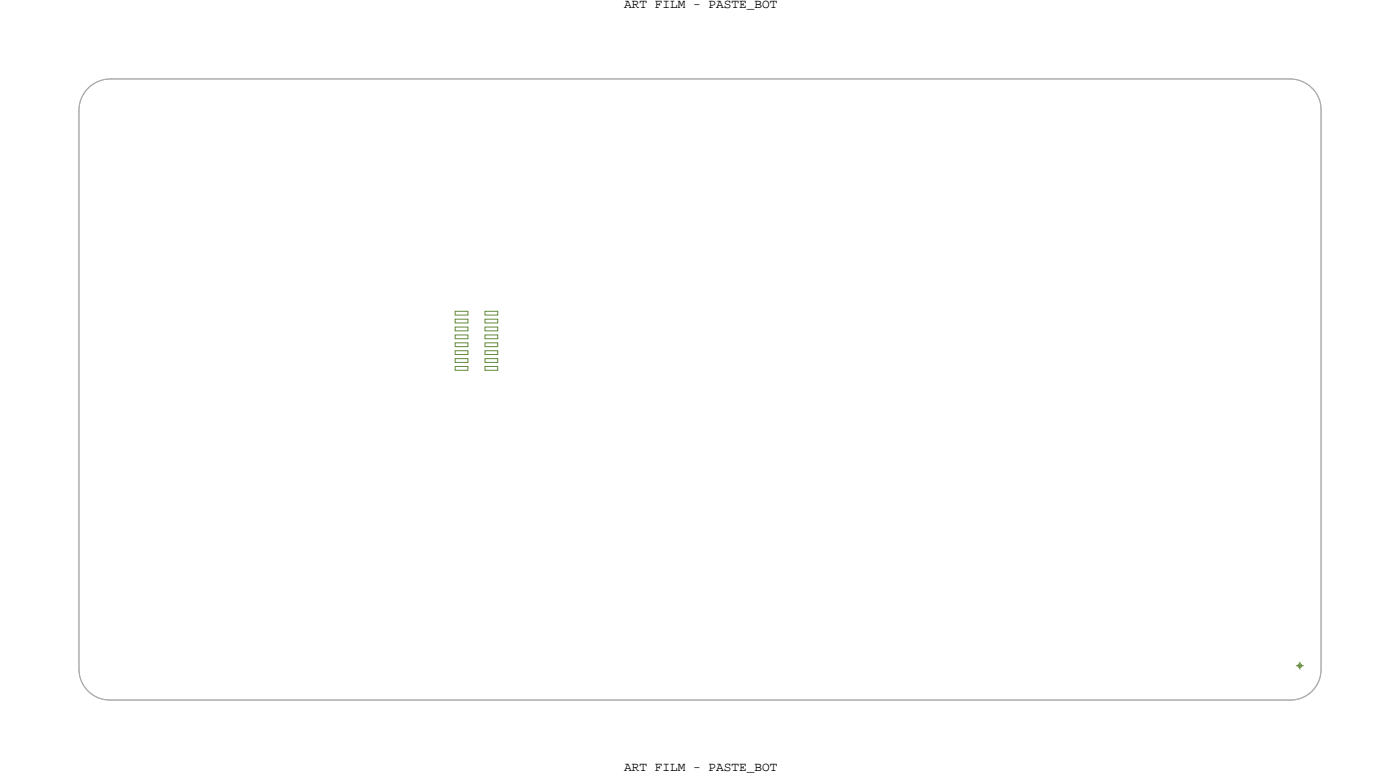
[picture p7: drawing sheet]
<svg xmlns="http://www.w3.org/2000/svg" width="225mm" height="125mm" viewBox="0 0 225 125" stroke-linecap="round" stroke-linejoin="round" font-family="sans-serif">
<!-- layer: Board Outline -->
<path d="M12.7 17.8v90zM14.1 14.3a5 5 0 0 1 3.6-1.6h190a5 5 0 0 1 5 5v90a5 5 0 0 1-5 5h-190a5 5 0 0 1-5-5v-90a5 5 0 0 1 1.4-3.4zM17.8 12.7h189.9zM17.8 12.7a5.1 5.1 0 0 0-5.1 5.1M207.7 12.7a5 5 0 0 1 3.6 1.5M211.2 14.2l.2 .1zM211.4 14.3a4.6 4.6 0 0 1 1.3 3.2M212.7 17.5v90.4zM12.7 107.8a5 5 0 0 0 5 4.9M17.7 112.7h190.2zM212.7 107.9a4.8 4.8 0 0 1-4.8 4.8" fill="none" stroke="#acacac" stroke-width=".16"/>
<!-- layer: Nets -->
<g fill="none" stroke="#638b3a" stroke-width=".16">
<path d="M73.3 57.7h2v.7h-2zM73.3 56.5h2v.6h-2zM73.3 55.2h2v.6h-2zM73.3 53.9h2v.6h-2zM73.3 51.4h2v.6h-2zM73.3 52.7h2v.6h-2zM73.3 50.1h2v.6h-2zM73.3 59h2v.6h-2zM78.1 57.7h2v.7h-2zM78.1 56.5h2v.6h-2zM78.1 55.2h2v.6h-2zM78.1 53.9h2v.6h-2z"/>
<path d="M78.1 52.7h2v.6h-2zM78.1 51.4h2v.6h-2zM78.1 50.1h2v.6h-2zM78.1 59h2v.6h-2z"/>
</g>
<!-- layer: Drawing Origin -->
<path d="M208.7 107.2h1.2M209.1 107l.2-.1 .2 .1v.4l-.2 .1-.2-.1zM209.3 106.6v1.2" fill="none" stroke="#638b3a" stroke-width=".16"/>
<g font-size="2.1">
<text x="100.5" y="1.2">ART FILM - PASTE_BOT</text>
<text x="100.5" y="124.2">ART FILM - PASTE_BOT</text>
</g>
</svg>
